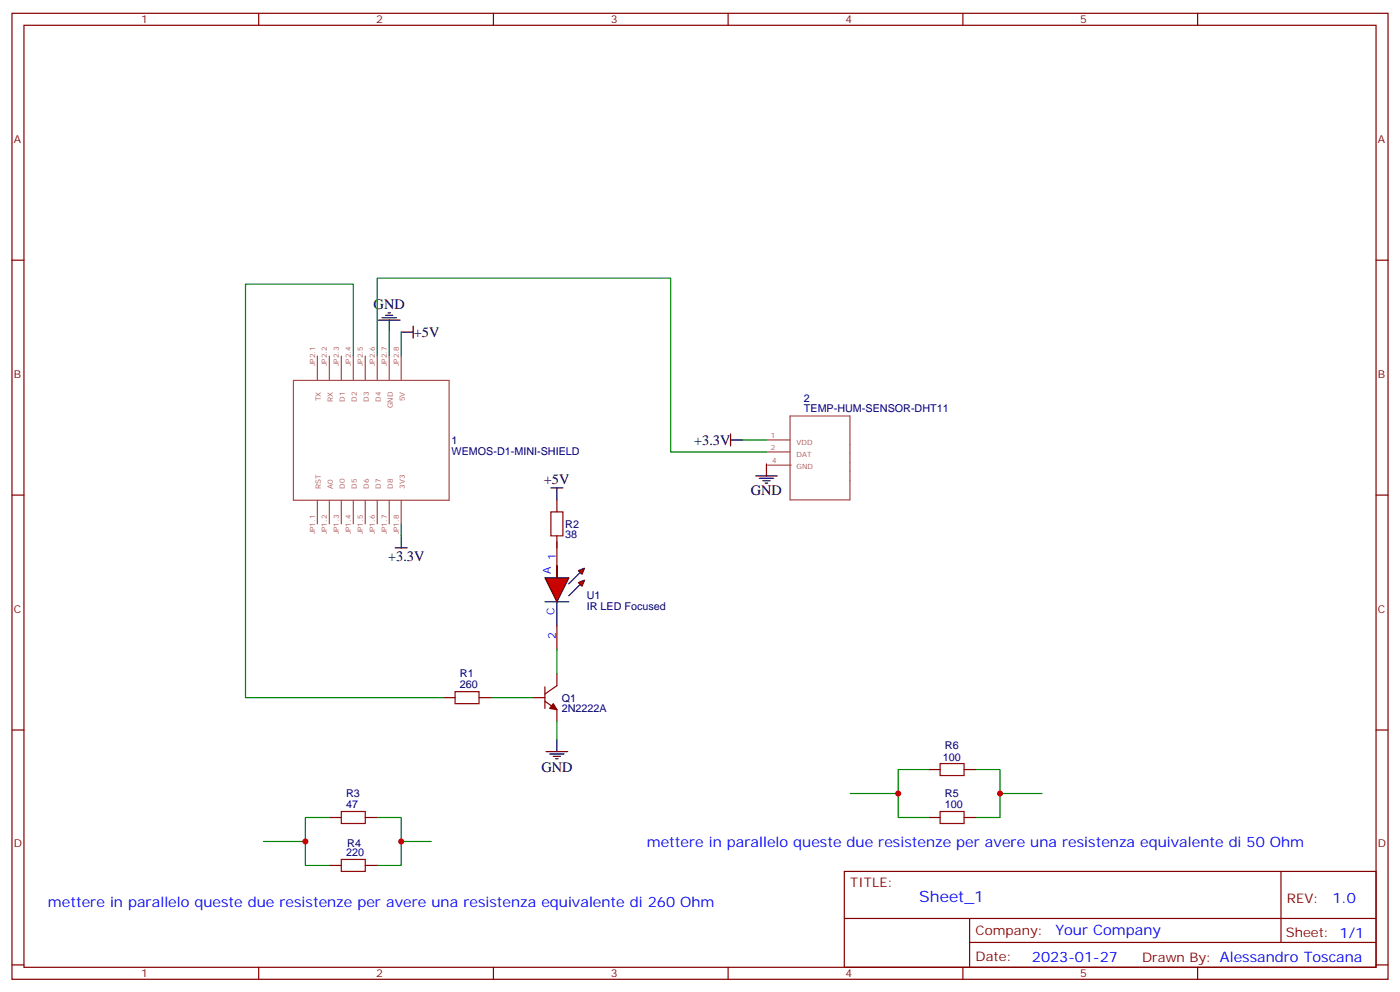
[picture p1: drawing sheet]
<svg xmlns="http://www.w3.org/2000/svg" width="412mm" height="292mm" viewBox="0 0 412 292" stroke-linecap="round" stroke-linejoin="round" font-family="sans-serif">
<g fill="none" stroke="#870000" stroke-width=".35">
<path d="M3.5 3.9h405.4v284.4h-405.4zM7.1 7.4h398.2v277.3h-398.2zM76.2 3.9v3.5M145.3 3.9v3.5M214.5 3.9v3.5M283.6 3.9v3.5M352.8 3.9v3.5M3.5 76.6h3.6M405.3 76.6h3.6M3.5 145.7h3.6M164 159.5v7M405.3 145.7h3.6"/>
<path d="M164 184.2v7M3.5 214.9h3.6M405.3 214.9h3.6M248.7 256.5h156.6v28.2h-156.6zM377.3 256.5v20.9M248.7 270.4h156.5M285.6 277.4h119.6M285.6 270.4v14.1M3.5 284h3.6M76.2 284.7v3.6M145.3 284.7v3.6M214.5 284.7v3.6"/>
<path d="M283.6 284.7v3.6M352.8 284.7v3.6M405.3 284h3.6"/>
</g>
<g fill="none" stroke="#a64a4a" stroke-width=".35">
<path d="M86.4 112h45.9v35.3h-45.9zM93.5 104.8v7M97 104.8v7M100.5 104.8v7M104.1 104.8v7M107.6 104.8v7M111.1 104.8v7M114.7 104.8v7M118.2 104.8v7M225.8 129.5h6.9M225.8 133h6.9M226.1 136.9h7"/>
<path d="M232.7 122.4h17.7v24.7h-17.7zM93.5 147.3v6.9M97 147.3v6.9M100.5 147.3v6.9M104.1 147.3v6.9M107.6 147.3v6.9M111.1 147.3v6.9M114.7 147.3v6.9M118.2 147.3v6.9"/>
</g>
<path d="M160.5 170.1h7.1l-3.6 7z" fill="#f00" stroke="#000" stroke-width=".35"/>
<path d="M160.5 177.1h7.1M164 166.5v3.6v-3.6M164 177.1v7.1M171.1 168.3l-3.5 3.5M171.1 171.8l-3.5 3.6" fill="none" stroke="#000" stroke-width=".35"/>
<g fill="#f00" stroke="#000" stroke-width=".35">
<path d="M170.4 168l1.8-.7-.8 1.7z"/>
<path d="M170.4 171.5l1.8-.7-.8 1.7z"/>
</g>
<path d="M162.3 150.7h3.5v7h-3.5zM134.1 203.6h7v3.5h-7zM100.5 238.9h7.1v3.5h-7.1zM276.9 238.9h7.1v3.5h-7.1zM276.9 224.8h7.1v3.5h-7.1zM100.5 253h7.1v3.5h-7.1z" fill="none" stroke="#a10000" stroke-width=".35"/>
<g fill="none" stroke="#870000" stroke-width=".35">
<path d="M164 147.1v3.6M164 157.7v3.6M164 198.3v3.5l-3.5 2.5M130.5 205.4h3.6M141.1 205.4h3.5M157 205.4h3.5M160.5 206.4l3.5 2.5v3.5M160.5 202.2v6.3M273.4 226.5h3.5M284 226.5h3.5M97 240.6h3.5M97 254.7h3.5"/>
<path d="M107.6 240.6h3.5M107.6 254.7h3.5M273.4 240.6h3.5M284 240.6h3.5"/>
</g>
<path d="M163 207.1l1 1.8-2.1-.4z" fill="#870000" stroke="#870000" stroke-width=".35"/>
<g fill="none" stroke="#000" stroke-width=".35">
<path d="M111.5 94.2h6.3M112.5 93.5h4.3M113.6 92.8h2.1M114.3 92.1h.7M114.7 94.2v3.6M118.2 97.8h3.5M121.7 96v3.5M215.2 129.5h3.5M215.2 127.7v3.6M225.8 136.6v3.5M118.2 157.7v3.6M162.3 143.6h3.5"/>
<path d="M164 143.6v3.5M222.6 140.1h6.4M223.7 140.8h4.2M224.7 141.5h2.1M225.4 142.2h.7M116.4 161.3h3.5M164 217.7v3.5M160.9 221.2h6.3M161.9 221.9h4.3M163 222.6h2.1M163.7 223.3h.7"/>
</g>
<g fill="none" stroke="#008700" stroke-width=".35">
<path d="M114.7 97.8v7M118.2 97.8v7M104.1 104.8v-21.2h-31.8v121.8h58.2M111.1 104.8v-22.9h86.5v51.1h28.2M218.7 129.5h7.1M118.2 154.2v3.5M164 191.2v7.1M144.6 205.4h12.4M164 212.4v5.3M250.5 233.6h14.1M273.4 226.5h-8.8v14.1h8.8M287.5 226.5h7.1v14.1h-7.1"/>
<path d="M294.6 233.6h12.3M77.6 247.7h12.4M97 240.6h-7v14.1h7M111.1 240.6h7.1v14.1h-7.1M118.2 247.7h8.8"/>
</g>
<g fill="#c00">
<circle cx="90" cy="247.7" r=".88"/>
<circle cx="118.2" cy="247.7" r=".88"/>
<circle cx="264.6" cy="233.6" r=".88"/>
<circle cx="294.6" cy="233.6" r=".88"/>
</g>
<text font-size="4.6" fill="#00f" x="270.8" y="265.5">Sheet_1</text>
<g font-size="4.2">
<text x="110.1" y="90.9">GND</text>
<text x="121.9" y="99.2">+5V</text>
<text x="204.5" y="130.9">+3.3V</text>
<text x="160.2" y="142.4">+5V</text>
<text x="221.2" y="145.7">GND</text>
<text x="114.3" y="165.3">+3.3V</text>
<text x="159.5" y="227.3">GND</text>
</g>
<g font-size="4.2" fill="#00f">
<text x="190.5" y="249.4">mettere in parallelo queste due resistenze per avere una resistenza equivalente di 50 Ohm</text>
<text x="14.1" y="267.1">mettere in parallelo queste due resistenze per avere una resistenza equivalente di 260 Ohm</text>
<text x="392.5" y="265.8">1.0</text>
<text x="310.9" y="275.3">Your Company</text>
<text x="304" y="283.1">2023-01-27</text>
</g>
<g font-size="3.9" fill="#800">
<text x="250.5" y="261.1">TITLE:</text>
<text x="379.1" y="265.8">REV:</text>
<text x="287.4" y="275.3">Company:</text>
<text x="378.7" y="275.9">Sheet: 1/1</text>
<text x="287.4" y="283">Date:</text>
<text x="336.4" y="283.1">Drawn By: Alessandro Toscana</text>
</g>
<g font-size="3.2" fill="#800">
<text x="41.6" y="6.9">1</text>
<text x="110.8" y="6.9">2</text>
<text x="179.9" y="6.9">3</text>
<text x="249.1" y="6.9">4</text>
<text x="318.2" y="6.9">5</text>
<text x="4.1" y="42">A</text>
<text x="405.9" y="42">A</text>
<text x="4.1" y="111.2">B</text>
<text x="405.9" y="111.2">B</text>
<text x="4.1" y="180.3">C</text>
<text x="405.9" y="180.3">C</text>
<text x="4.1" y="249.4">D</text>
<text x="405.9" y="249.4">D</text>
<text x="41.6" y="287.7">1</text>
<text x="110.8" y="287.7">2</text>
<text x="179.9" y="287.7">3</text>
<text x="249.1" y="287.7">4</text>
<text x="318.2" y="287.7">5</text>
</g>
<g font-size="3.2" fill="#000080">
<text x="236.8" y="118.2">2</text>
<text x="236.8" y="121.4">TEMP-HUM-SENSOR-DHT11</text>
<text x="133" y="130.7">1</text>
<text x="133" y="133.8">WEMOS-D1-MINI-SHIELD</text>
<text x="166.5" y="155.5">R2</text>
<text x="166.5" y="158.5">38</text>
<text x="172.9" y="179.6">IR LED Focused</text>
<text x="172.9" y="176.4">U1</text>
<text x="135.5" y="202.5">260</text>
<text x="135.5" y="199.4">R1</text>
<text x="165.5" y="209.6">2N2222A</text>
<text x="165.5" y="206.6">Q1</text>
<text x="278.4" y="220.5">R6</text>
<text x="277.7" y="224.1">100</text>
<text x="102" y="237.8">47</text>
<text x="102" y="234.6">R3</text>
<text x="278.4" y="237.8">100</text>
<text x="278.4" y="234.6">R5</text>
<text x="102" y="251.9">220</text>
<text x="102.3" y="249.4">R4</text>
</g>
<g font-size="3.2" fill="#00f">
<text x="163.7" y="164.8" transform="rotate(-90 163.7 164.8)">1</text>
<text x="162.3" y="169.1" transform="rotate(-90 162.3 169.1)">A</text>
<text x="163.3" y="181" transform="rotate(-90 163.3 181)">C</text>
<text x="163.7" y="188" transform="rotate(-90 163.7 188)">2</text>
</g>
<g font-size="2.1" fill="#a54b4b">
<text x="92.8" y="107.7" transform="rotate(-90 92.8 107.7)">JP2.1</text>
<text x="96.3" y="107.7" transform="rotate(-90 96.3 107.7)">JP2.2</text>
<text x="99.8" y="107.7" transform="rotate(-90 99.8 107.7)">JP2.3</text>
<text x="103.4" y="107.7" transform="rotate(-90 103.4 107.7)">JP2.4</text>
<text x="106.9" y="107.7" transform="rotate(-90 106.9 107.7)">JP2.5</text>
<text x="110.4" y="107.7" transform="rotate(-90 110.4 107.7)">JP2.6</text>
<text x="114" y="107.7" transform="rotate(-90 114 107.7)">JP2.7</text>
<text x="117.5" y="107.7" transform="rotate(-90 117.5 107.7)">JP2.8</text>
<text x="94.5" y="118.1" transform="rotate(-90 94.5 118.1)">TX</text>
<text x="98.1" y="118.3" transform="rotate(-90 98.1 118.3)">RX</text>
<text x="101.6" y="118.3" transform="rotate(-90 101.6 118.3)">D1</text>
<text x="105.1" y="118.3" transform="rotate(-90 105.1 118.3)">D2</text>
<text x="108.6" y="118.3" transform="rotate(-90 108.6 118.3)">D3</text>
<text x="112.2" y="118.3" transform="rotate(-90 112.2 118.3)">D4</text>
<text x="119.2" y="118.1" transform="rotate(-90 119.2 118.1)">5V</text>
<text x="115.7" y="120.2" transform="rotate(-90 115.7 120.2)">GND</text>
<text x="227.1" y="128.8">1</text>
<text x="234.7" y="130.9">VDD</text>
<text x="227.1" y="132.3">2</text>
<text x="227.5" y="136.2">4</text>
<text x="234.7" y="134.4">DAT</text>
<text x="234.7" y="138">GND</text>
<text x="94.5" y="143.9" transform="rotate(-90 94.5 143.9)">RST</text>
<text x="98.1" y="143.9" transform="rotate(-90 98.1 143.9)">A0</text>
<text x="101.6" y="143.9" transform="rotate(-90 101.6 143.9)">D0</text>
<text x="105.1" y="143.9" transform="rotate(-90 105.1 143.9)">D5</text>
<text x="108.6" y="143.9" transform="rotate(-90 108.6 143.9)">D6</text>
<text x="112.2" y="143.9" transform="rotate(-90 112.2 143.9)">D7</text>
<text x="115.7" y="143.9" transform="rotate(-90 115.7 143.9)">D8</text>
<text x="119.2" y="143.9" transform="rotate(-90 119.2 143.9)">3V3</text>
<text x="92.8" y="157.2" transform="rotate(-90 92.8 157.2)">JP1.1</text>
<text x="96.3" y="157.2" transform="rotate(-90 96.3 157.2)">JP1.2</text>
<text x="99.8" y="157.2" transform="rotate(-90 99.8 157.2)">JP1.3</text>
<text x="103.4" y="157.2" transform="rotate(-90 103.4 157.2)">JP1.4</text>
<text x="106.9" y="157.2" transform="rotate(-90 106.9 157.2)">JP1.5</text>
<text x="110.4" y="157.2" transform="rotate(-90 110.4 157.2)">JP1.6</text>
<text x="114" y="157.2" transform="rotate(-90 114 157.2)">JP1.7</text>
<text x="117.5" y="157.2" transform="rotate(-90 117.5 157.2)">JP1.8</text>
</g>
</svg>
